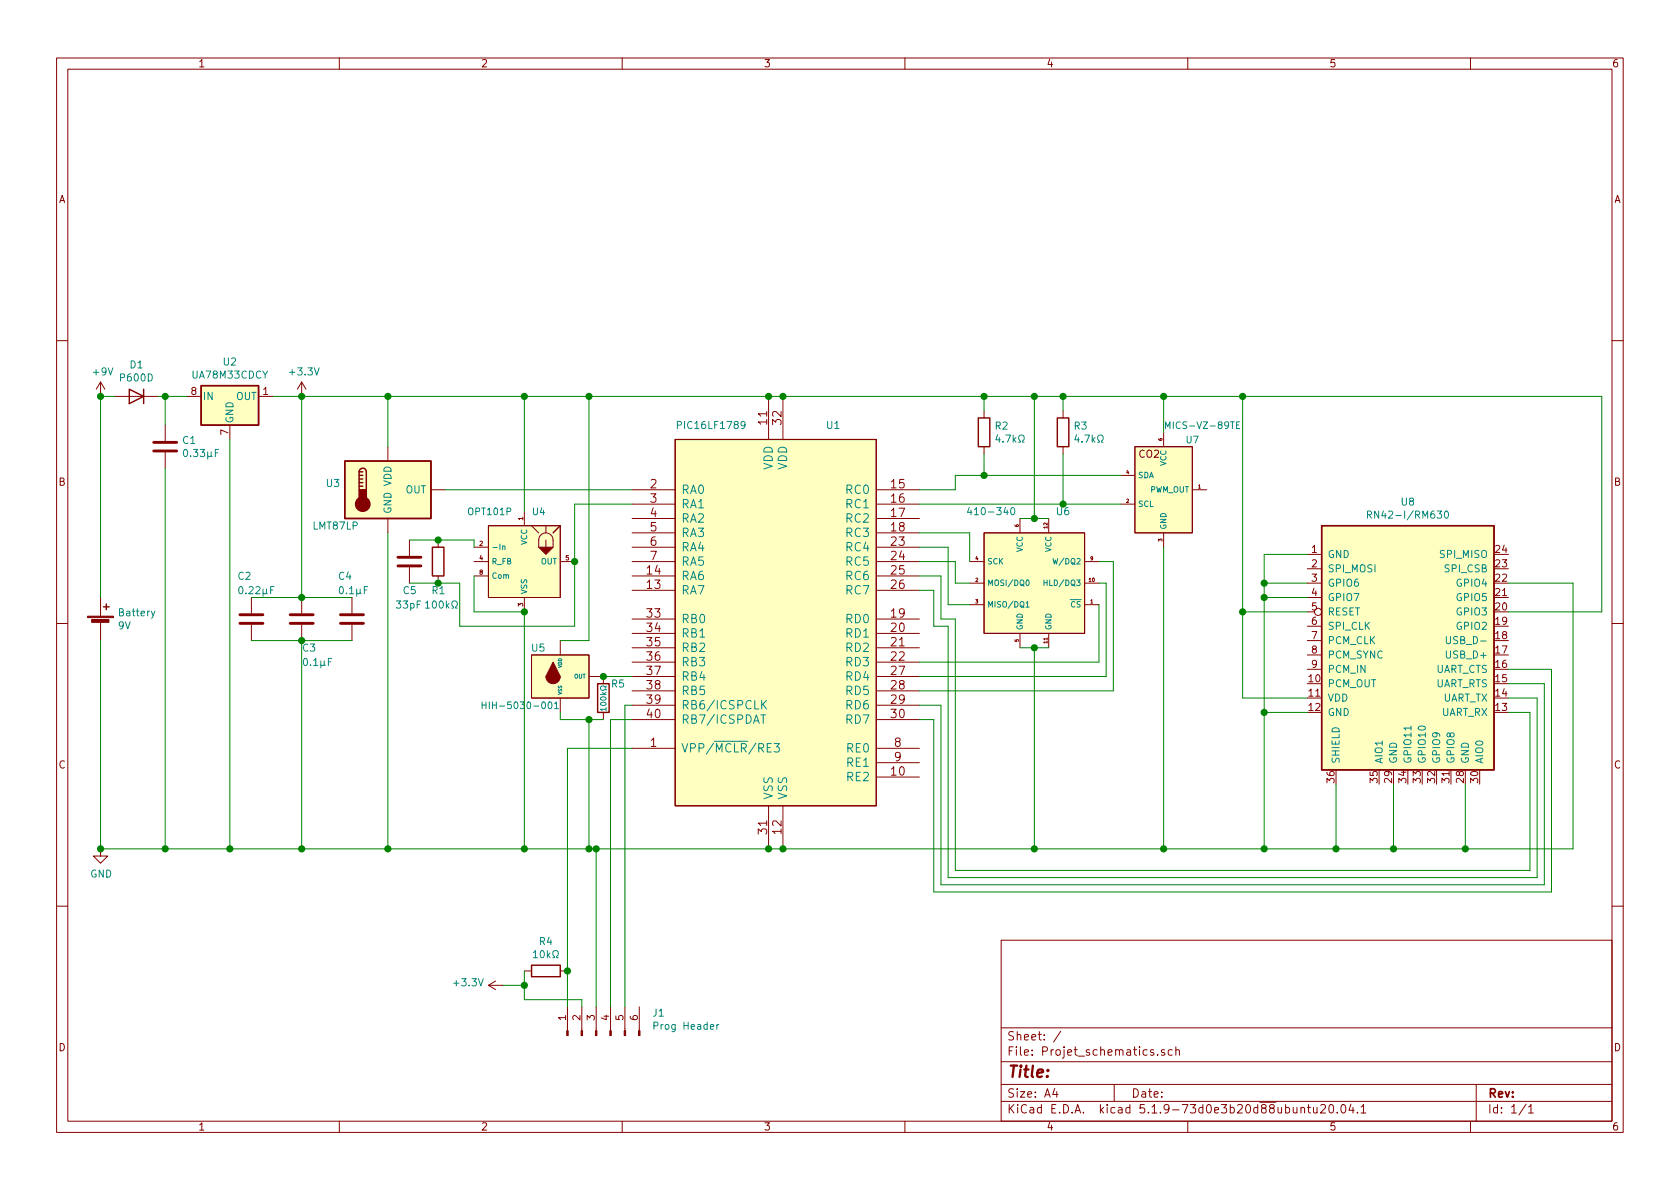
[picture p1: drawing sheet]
EESchema Schematic File Version 4
EELAYER 30 0
EELAYER END
$Descr A4 11693 8268
encoding utf-8
Sheet 1 1
Title ""
Date ""
Rev ""
Comp ""
Comment1 ""
Comment2 ""
Comment3 ""
Comment4 ""
$EndDescr
$Comp
L Projet_schematics-rescue:PIC16LF1789-pic16lf1789 U1
U 1 1
P 5400 4200
F 0 "U1" H 5800 5450 50  0000 C CNN
F 1 "PIC16LF1789" H 4950 5450 50  0000 C CNN
F 2 "" H 5400 4200 50  0001 C CNN
F 3 "" H 5400 4200 50  0001 C CNN
	1    5400 4200
	1    0    0    -1  
$EndComp
$Comp
L Device:Battery_Cell Battery
U 1 1
P 700 4350
F 0 "Battery" H 818 4446 50  0000 L CNN
F 1 "9V" H 818 4355 50  0000 L CNN
F 2 "" V 700 4410 50  0001 C CNN
F 3 "~" V 700 4410 50  0001 C CNN
	1    700  4350
	1    0    0    -1  
$EndComp
$Comp
L Device:C C1
U 1 1
P 1150 3100
F 0 "C1" H 1265 3146 50  0000 L CNN
F 1 "0.33µF" H 1265 3055 50  0000 L CNN
F 2 "" H 1188 2950 50  0001 C CNN
F 3 "~" H 1150 3100 50  0001 C CNN
	1    1150 3100
	1    0    0    -1  
$EndComp
$Comp
L Projet_schematics-rescue:L78L33_SO8-Regulator_Linear U2
U 1 1
P 1600 2750
F 0 "U2" H 1600 2992 50  0000 C CNN
F 1 "UA78M33CDCY" H 1600 2901 50  0000 C CNN
F 2 "Package_SO:SOIC-8_3.9x4.9mm_P1.27mm" H 1700 2950 50  0001 C CIN
F 3 "http://www.st.com/content/ccc/resource/technical/document/datasheet/15/55/e5/aa/23/5b/43/fd/CD00000446.pdf/files/CD00000446.pdf/jcr:content/translations/en.CD00000446.pdf" H 1800 2750 50  0001 C CNN
	1    1600 2750
	1    0    0    -1  
$EndComp
$Comp
L Device:C C2
U 1 1
P 1750 4300
F 0 "C2" H 1650 4600 50  0000 L CNN
F 1 "0.22µF" H 1650 4500 50  0000 L CNN
F 2 "" H 1788 4150 50  0001 C CNN
F 3 "~" H 1750 4300 50  0001 C CNN
	1    1750 4300
	1    0    0    -1  
$EndComp
$Comp
L Project:LMT87LP U3
U 1 1
P 2700 3400
F 0 "U3" H 2371 3446 50  0000 R CNN
F 1 "LMT87LP" H 2500 3150 50  0000 R CNN
F 2 "Package_TO_SOT_SMD:SOT-353_SC-70-5" H 2700 3000 50  0001 C CNN
F 3 "http://www.ti.com/lit/ds/symlink/lmt87-q1.pdf" H 2700 3400 50  0001 C CNN
	1    2700 3400
	1    0    0    -1  
$EndComp
$Comp
L Project:HIH-5030-001 U5
U 1 1
P 3900 4700
F 0 "U5" H 3800 4900 50  0000 R CNN
F 1 "HIH-5030-001" H 3900 4500 47  0000 R CNN
F 2 "" H 3900 4700 50  0001 C CNN
F 3 "" H 3900 4700 50  0001 C CNN
	1    3900 4700
	1    0    0    -1  
$EndComp
$Comp
L Device:D D1
U 1 1
P 950 2750
F 0 "D1" H 950 2533 50  0000 C CNN
F 1 "P600D" H 950 2624 50  0000 C CNN
F 2 "" H 950 2750 50  0001 C CNN
F 3 "~" H 950 2750 50  0001 C CNN
	1    950  2750
	-1   0    0    1   
$EndComp
$Comp
L Project:410-340 U6
U 1 1
P 7200 4050
F 0 "U6" H 7400 4550 50  0000 C CNN
F 1 "410-340" H 6900 4550 50  0000 C CNN
F 2 "" H 7200 4050 50  0001 C CNN
F 3 "" H 7200 4050 50  0001 C CNN
	1    7200 4050
	1    0    0    -1  
$EndComp
$Comp
L Project:MICS-VZ-89TE U7
U 1 1
P 8100 3400
F 0 "U7" H 8250 3750 47  0000 L CNN
F 1 "MICS-VZ-89TE" H 8100 3850 47  0000 L CNN
F 2 "" H 7800 3800 50  0001 C CNN
F 3 "" H 7800 3800 50  0001 C CNN
	1    8100 3400
	1    0    0    -1  
$EndComp
Wire Wire Line
	700  4150 700  2750
Wire Wire Line
	700  2750 800  2750
Wire Wire Line
	1100 2750 1150 2750
Wire Wire Line
	1150 2750 1150 2950
Connection ~ 1150 2750
Wire Wire Line
	1150 2750 1300 2750
Wire Wire Line
	700  4450 700  5900
Wire Wire Line
	700  5900 1150 5900
Wire Wire Line
	1150 3250 1150 5900
Connection ~ 1150 5900
Wire Wire Line
	1150 5900 1600 5900
Wire Wire Line
	1600 3050 1600 5900
Connection ~ 1600 5900
Wire Wire Line
	2700 2750 2700 3100
Connection ~ 2700 2750
Wire Wire Line
	2700 3700 2700 5900
Connection ~ 2700 5900
Wire Wire Line
	3100 3400 4400 3400
Wire Wire Line
	5350 5900 5450 5900
Connection ~ 5350 5900
Connection ~ 5450 5900
Wire Wire Line
	5350 2750 5450 2750
Connection ~ 5350 2750
Connection ~ 5450 2750
Wire Wire Line
	8100 3000 8100 2750
Connection ~ 8100 2750
Wire Wire Line
	8100 2750 8650 2750
Wire Wire Line
	8100 3800 8100 5900
Connection ~ 8100 5900
Wire Wire Line
	9700 5450 9700 5900
Connection ~ 9700 5900
Wire Wire Line
	9700 5900 10200 5900
Wire Wire Line
	8650 4850 9100 4850
Wire Wire Line
	9100 3850 8800 3850
Wire Wire Line
	8650 2750 11150 2750
Wire Wire Line
	11150 2750 11150 4250
Connection ~ 8650 2750
Wire Wire Line
	8650 2750 8650 4250
Connection ~ 8800 5900
Wire Wire Line
	8800 5900 9300 5900
Wire Wire Line
	8100 5900 8800 5900
Wire Wire Line
	11150 4250 10500 4250
Wire Wire Line
	10200 5900 10200 5450
Wire Wire Line
	8800 3850 8800 4050
$Comp
L RF_Bluetooth:RN42 U8
U 1 1
P 9800 4550
F 0 "U8" H 9800 5617 50  0000 C CNN
F 1 "RN42-I/RM630" H 9800 5526 50  0000 C CNN
F 2 "RF_Module:RN42" H 9750 5400 50  0001 C CNN
F 3 "http://ww1.microchip.com/downloads/en/DeviceDoc/rn-42-ds-v2.32r.pdf" H 9800 3750 50  0001 C CNN
	1    9800 4550
	1    0    0    -1  
$EndComp
Wire Wire Line
	8800 4950 9100 4950
Connection ~ 8800 4950
Wire Wire Line
	8800 4950 8800 5900
Wire Wire Line
	9100 4050 8800 4050
Connection ~ 8800 4050
Wire Wire Line
	8800 4050 8800 4150
Wire Wire Line
	8800 4150 9100 4150
Connection ~ 8800 4150
Wire Wire Line
	8800 4150 8800 4950
Wire Wire Line
	9100 4250 8650 4250
Connection ~ 8650 4250
Wire Wire Line
	8650 4250 8650 4850
Wire Wire Line
	9300 5450 9300 5900
Connection ~ 9300 5900
Wire Wire Line
	9300 5900 9700 5900
Wire Wire Line
	10200 5900 10950 5900
Wire Wire Line
	10950 5900 10950 4050
Wire Wire Line
	10950 4050 10500 4050
Connection ~ 10200 5900
Wire Wire Line
	6400 3400 6650 3400
Wire Wire Line
	6650 3400 6650 3300
Wire Wire Line
	6650 3300 6850 3300
$Comp
L Device:R R2
U 1 1
P 6850 3000
F 0 "R2" H 6920 3046 50  0000 L CNN
F 1 "4.7kΩ" H 6920 2955 50  0000 L CNN
F 2 "" V 6780 3000 50  0001 C CNN
F 3 "~" H 6850 3000 50  0001 C CNN
	1    6850 3000
	1    0    0    -1  
$EndComp
$Comp
L Device:R R3
U 1 1
P 7400 3000
F 0 "R3" H 7470 3046 50  0000 L CNN
F 1 "4.7kΩ" H 7470 2955 50  0000 L CNN
F 2 "" V 7330 3000 50  0001 C CNN
F 3 "~" H 7400 3000 50  0001 C CNN
	1    7400 3000
	1    0    0    -1  
$EndComp
Wire Wire Line
	6850 2850 6850 2750
Connection ~ 6850 2750
Wire Wire Line
	6850 3150 6850 3300
Connection ~ 6850 3300
Wire Wire Line
	6850 3300 7800 3300
Wire Wire Line
	5450 2750 6850 2750
Wire Wire Line
	6400 3500 7400 3500
Wire Wire Line
	7400 2850 7400 2750
Connection ~ 7400 2750
Wire Wire Line
	7400 2750 8100 2750
Wire Wire Line
	7400 3150 7400 3500
Connection ~ 7400 3500
Wire Wire Line
	7400 3500 7800 3500
$Comp
L Project:OPT101P U4
U 1 1
P 3650 3900
F 0 "U4" H 3700 4250 47  0000 L CNN
F 1 "OPT101P" H 3250 4250 47  0000 L CNN
F 2 "" H 3650 3900 50  0001 C CNN
F 3 "" H 3650 3900 50  0001 C CNN
	1    3650 3900
	1    0    0    -1  
$EndComp
Connection ~ 4100 2750
Wire Wire Line
	4100 2750 5350 2750
Connection ~ 4100 5900
$Comp
L Device:C C5
U 1 1
P 2850 3900
F 0 "C5" H 2800 3700 50  0000 L CNN
F 1 "33pF" H 2750 3600 50  0000 L CNN
F 2 "" H 2888 3750 50  0001 C CNN
F 3 "~" H 2850 3900 50  0001 C CNN
	1    2850 3900
	1    0    0    -1  
$EndComp
$Comp
L Device:R R1
U 1 1
P 3050 3900
F 0 "R1" H 3000 3700 50  0000 L CNN
F 1 "100kΩ" H 2950 3600 50  0000 L CNN
F 2 "" V 2980 3900 50  0001 C CNN
F 3 "~" H 3050 3900 50  0001 C CNN
	1    3050 3900
	1    0    0    -1  
$EndComp
Wire Wire Line
	2700 5900 3650 5900
Wire Wire Line
	2700 2750 3650 2750
Wire Wire Line
	2850 4050 3050 4050
Wire Wire Line
	2850 3750 3050 3750
Wire Wire Line
	3300 3750 3300 3800
Connection ~ 3050 3750
Wire Wire Line
	3050 3750 3300 3750
Wire Wire Line
	3650 3550 3650 2750
Connection ~ 3650 2750
Wire Wire Line
	3650 2750 4100 2750
Wire Wire Line
	3650 4250 3650 5900
Connection ~ 3650 5900
Wire Wire Line
	3650 5900 4100 5900
Wire Wire Line
	4000 3900 4000 3500
Wire Wire Line
	4000 3500 4400 3500
Wire Wire Line
	3300 4000 3300 4250
Wire Wire Line
	3300 4250 3650 4250
Connection ~ 3650 4250
Wire Wire Line
	3050 4050 3200 4050
Wire Wire Line
	3200 4050 3200 4350
Wire Wire Line
	3200 4350 4000 4350
Wire Wire Line
	4000 4350 4000 3900
Connection ~ 3050 4050
Connection ~ 4000 3900
Wire Wire Line
	6850 2750 7200 2750
Wire Wire Line
	5450 5900 7200 5900
$Comp
L Device:C C3
U 1 1
P 2100 4300
F 0 "C3" H 2100 4100 50  0000 L CNN
F 1 "0.1µF" H 2100 4000 50  0000 L CNN
F 2 "" H 2138 4150 50  0001 C CNN
F 3 "~" H 2100 4300 50  0001 C CNN
	1    2100 4300
	1    0    0    -1  
$EndComp
$Comp
L Device:C C4
U 1 1
P 2450 4300
F 0 "C4" H 2350 4600 50  0000 L CNN
F 1 "0.1µF" H 2350 4500 50  0000 L CNN
F 2 "" H 2488 4150 50  0001 C CNN
F 3 "~" H 2450 4300 50  0001 C CNN
	1    2450 4300
	1    0    0    -1  
$EndComp
Wire Wire Line
	1600 5900 2100 5900
Wire Wire Line
	1900 2750 2100 2750
Wire Wire Line
	1750 4150 2100 4150
Connection ~ 2100 4150
Wire Wire Line
	2100 4150 2450 4150
Wire Wire Line
	2450 4450 2100 4450
Connection ~ 2100 4450
Wire Wire Line
	2100 4450 1750 4450
Wire Wire Line
	2100 4450 2100 5900
Connection ~ 2100 5900
Wire Wire Line
	2100 5900 2700 5900
Wire Wire Line
	2100 4150 2100 2750
Connection ~ 2100 2750
Wire Wire Line
	2100 2750 2700 2750
Wire Wire Line
	10650 6050 10650 4950
Wire Wire Line
	10650 4950 10500 4950
Wire Wire Line
	10700 6100 10700 4850
Wire Wire Line
	10700 4850 10500 4850
Wire Wire Line
	6400 4100 6500 4100
Wire Wire Line
	6400 4000 6550 4000
Wire Wire Line
	6400 3700 6750 3700
Wire Wire Line
	6750 3700 6750 3900
Wire Wire Line
	6400 3800 6600 3800
Wire Wire Line
	6600 3800 6600 4200
Wire Wire Line
	6600 4200 6750 4200
Wire Wire Line
	6400 3900 6650 3900
Wire Wire Line
	6650 3900 6650 4050
Wire Wire Line
	6650 4050 6750 4050
Wire Wire Line
	7100 3600 7200 3600
Wire Wire Line
	7200 3600 7200 2750
Connection ~ 7200 3600
Wire Wire Line
	7200 3600 7300 3600
Connection ~ 7200 2750
Wire Wire Line
	7200 2750 7400 2750
Wire Wire Line
	7100 4500 7200 4500
Wire Wire Line
	7200 4500 7200 5900
Connection ~ 7200 4500
Wire Wire Line
	7200 4500 7300 4500
Connection ~ 7200 5900
Wire Wire Line
	7200 5900 8100 5900
Wire Wire Line
	7650 4200 7650 4600
Wire Wire Line
	7650 4600 6400 4600
Wire Wire Line
	7650 4050 7700 4050
Wire Wire Line
	7700 4050 7700 4700
Wire Wire Line
	7700 4700 6400 4700
Wire Wire Line
	7650 3900 7750 3900
Wire Wire Line
	7750 3900 7750 4800
Wire Wire Line
	7750 4800 6400 4800
Wire Wire Line
	6550 4000 6550 4300
Wire Wire Line
	6550 4300 6650 4300
Wire Wire Line
	6650 4300 6650 6050
Wire Wire Line
	6650 6050 10650 6050
Wire Wire Line
	6500 4100 6500 4350
Wire Wire Line
	6500 4350 6600 4350
Wire Wire Line
	6600 4350 6600 6100
Wire Wire Line
	6600 6100 10700 6100
Wire Wire Line
	10500 4750 10750 4750
Wire Wire Line
	10750 4750 10750 6150
Wire Wire Line
	10750 6150 6550 6150
Wire Wire Line
	6550 6150 6550 4900
Wire Wire Line
	6550 4900 6400 4900
Wire Wire Line
	10500 4650 10800 4650
Wire Wire Line
	10800 4650 10800 6200
Wire Wire Line
	10800 6200 6500 6200
Wire Wire Line
	6500 6200 6500 5000
Wire Wire Line
	6500 5000 6400 5000
$Comp
L power:GND #PWR?
U 1 1
P 700 5900
F 0 "#PWR?" H 700 5650 50  0001 C CNN
F 1 "GND" H 705 5727 50  0000 C CNN
F 2 "" H 700 5900 50  0001 C CNN
F 3 "" H 700 5900 50  0001 C CNN
	1    700  5900
	1    0    0    -1  
$EndComp
Connection ~ 700  5900
$Comp
L power:+9V #PWR?
U 1 1
P 700 2750
F 0 "#PWR?" H 700 2600 50  0001 C CNN
F 1 "+9V" H 715 2923 50  0000 C CNN
F 2 "" H 700 2750 50  0001 C CNN
F 3 "" H 700 2750 50  0001 C CNN
	1    700  2750
	1    0    0    -1  
$EndComp
Connection ~ 700  2750
$Comp
L power:+3.3V #PWR?
U 1 1
P 2100 2750
F 0 "#PWR?" H 2100 2600 50  0001 C CNN
F 1 "+3.3V" H 2115 2923 50  0000 C CNN
F 2 "" H 2100 2750 50  0001 C CNN
F 3 "" H 2100 2750 50  0001 C CNN
	1    2100 2750
	1    0    0    -1  
$EndComp
$Comp
L Connector:Conn_01x06_Male J1
U 1 1
P 4150 7200
F 0 "J1" V 4304 6812 50  0000 R CNN
F 1 "Prog Header" V 4213 6812 50  0000 R CNN
F 2 "" H 4150 7200 50  0001 C CNN
F 3 "~" H 4150 7200 50  0001 C CNN
	1    4150 7200
	0    -1   -1   0   
$EndComp
Wire Wire Line
	4350 7000 4350 4900
Wire Wire Line
	4350 4900 4400 4900
Wire Wire Line
	4400 5000 4250 5000
Wire Wire Line
	4250 5000 4250 7000
$Comp
L power:+3.3V #PWR?
U 1 1
P 3500 6850
F 0 "#PWR?" H 3500 6700 50  0001 C CNN
F 1 "+3.3V" V 3515 6978 50  0000 L CNN
F 2 "" H 3500 6850 50  0001 C CNN
F 3 "" H 3500 6850 50  0001 C CNN
	1    3500 6850
	0    -1   -1   0   
$EndComp
Wire Wire Line
	3950 7000 3950 6750
$Comp
L Device:R R4
U 1 1
P 3800 6750
F 0 "R4" V 3593 6750 50  0000 C CNN
F 1 "10kΩ" V 3684 6750 50  0000 C CNN
F 2 "" V 3730 6750 50  0001 C CNN
F 3 "~" H 3800 6750 50  0001 C CNN
	1    3800 6750
	0    1    1    0   
$EndComp
Connection ~ 3950 6750
Wire Wire Line
	4050 7000 4050 6950
Wire Wire Line
	4050 6950 3650 6950
Wire Wire Line
	3650 6950 3650 6850
Wire Wire Line
	3650 6850 3500 6850
Connection ~ 3650 6850
Wire Wire Line
	3650 6850 3650 6750
Wire Wire Line
	4100 5900 4150 5900
Wire Wire Line
	4400 5200 3950 5200
Wire Wire Line
	3950 5200 3950 6750
Wire Wire Line
	4150 7000 4150 5900
Connection ~ 4150 5900
Wire Wire Line
	4150 5900 5350 5900
Wire Wire Line
	4100 4450 3900 4450
Wire Wire Line
	4100 2750 4100 4450
$Comp
L Device:R R5
U 1 1
P 4200 4850
F 0 "R5" H 4250 4950 50  0000 L CNN
F 1 "100kΩ" V 4200 4750 39  0000 L CNN
F 2 "" V 4130 4850 50  0001 C CNN
F 3 "~" H 4200 4850 50  0001 C CNN
	1    4200 4850
	1    0    0    -1  
$EndComp
Wire Wire Line
	4200 4700 4400 4700
Connection ~ 4200 4700
Wire Wire Line
	4200 5000 4100 5000
Connection ~ 4100 5000
Wire Wire Line
	4100 5000 4100 5900
Wire Wire Line
	3900 5000 4100 5000
Wire Wire Line
	3900 4950 3900 5000
$EndSCHEMATC
